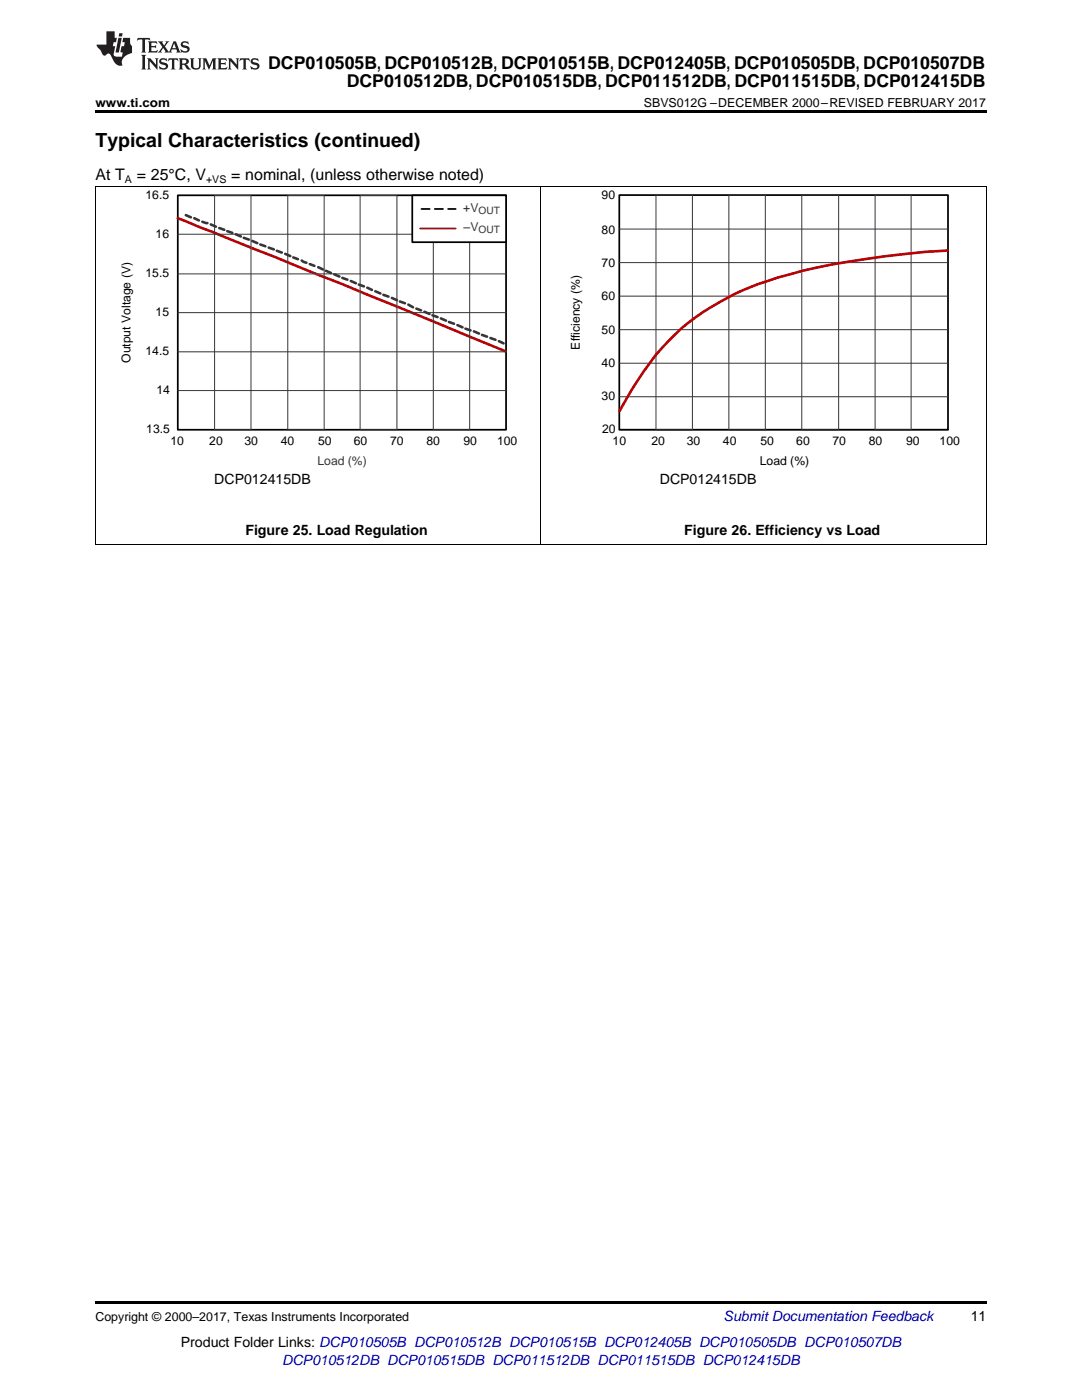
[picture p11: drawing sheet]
<svg xmlns="http://www.w3.org/2000/svg" width="216mm" height="279mm" viewBox="0 0 216 279" stroke-linecap="round" stroke-linejoin="round" font-family="sans-serif">
<path d="M19 108.6h.2zM196.7 108.6h.1zM19 259.7h177.8v.5h-177.8z" fill="#000"/>
<path d="M19.1 37.2v71.4M107.9 37.2v71.4M196.8 37.2v71.4M19 108.6h177.8" fill="none" stroke="#000" stroke-width=".2"/>
<path d="M35.5 39h65.5v46.8h-65.5z" fill="none" stroke="#000" stroke-width=".35"/>
<path d="M35.5 43.5l32.8 13.2 32.6 13.4" fill="none" stroke="#c00000" stroke-width=".52"/>
<path d="M42.8 39h7.3v46.8h-7.3zM57.4 39h7.3v46.8h-7.3zM71.9 39h7.3v46.8h-7.3zM86.5 39h7.2v46.8h-7.2zM35.5 54.7h65.5M35.5 46.7h65.5M35.5 62.4h65.5M35.5 70.2h65.5M35.5 77.9h65.5" fill="none" stroke="#373435" stroke-width=".2"/>
<g fill="none" stroke="#373435" stroke-width=".52">
<path d="M37.1 42.9l1 .5M38.8 43.5l.9 .5M40.4 44.3l1 .2M42.1 44.8l1 .4M43.7 45.5l1.1 .4M45.4 46.1l1 .4M47 46.7l1.1 .5M48.6 47.5l1.1 .3M50.3 48.1l1 .4M51.9 48.8l1 .4M53.6 49.4l1 .4M55.2 50l1 .4"/>
<path d="M56.9 50.7l1 .4M58.5 51.4l.9 .3M60.2 52l.9 .4M61.8 52.7l.9 .4M63.5 53.3l.9 .5M65 54l1 .5M66.7 54.7l1 .5M68.3 55.5l1 .3M70 56.1l1 .4M71.6 56.8l1 .3M73.3 57.4l.9 .5M74.9 58.1l1 .5"/>
<path d="M76.5 58.8l1 .4M78.2 59.5l1 .4M79.8 60.2l1 .3M81.5 60.8l.9 .5M83.1 61.6l.9 .3M84.7 62.2l1 .5M86.3 62.9l1 .4M88 63.5l1 .5M89.6 64.3l1 .3M91.3 64.9l1 .4M92.9 65.6l1 .3M94.6 66.1l1 .5"/>
<path d="M96.2 66.8l1 .4M97.9 67.5l1 .3M99.5 68.1l1 .4"/>
</g>
<path d="M82.3 39h18.7v9.3h-18.7z" fill-rule="evenodd" fill="#fff"/>
<path d="M82.3 39h18.7v9.3h-18.7zM123.6 38.9h65.6v46.9h-65.6zM84.1 41.7h1.6M86.8 41.7h1.6M89.4 41.7h1.5" fill="none" stroke="#000" stroke-width=".35"/>
<path d="M83.8 45.6h7.1" fill="none" stroke="#c00000" stroke-width=".35"/>
<path d="M130.9 38.9h7.3v46.9h-7.3zM145.4 38.9h7.3v46.9h-7.3zM160 38.9h7.3v46.9h-7.3zM174.6 38.9h7.2v46.9h-7.2zM123.5 45.7h65.6M123.5 52.4h65.6M123.5 59.1h65.6M123.5 65.8h65.6M123.5 72.5h65.6M123.5 79.2h65.6M123.5 85.8h65.8" fill="none" stroke="#373435" stroke-width=".2"/>
<path d="M189.1 50a158.5 158.5 0 0 0-33.8 5.4 53.7 53.7 0 0 0-19.3 10.1 59.1 59.1 0 0 0-12.4 16.5" fill="none" stroke="#c00000" stroke-width=".52"/>
<path d="M19 37.2h177.8" fill="none" stroke="#000" stroke-width=".2"/>
<path d="M19 22h177.8v.5h-177.8z" fill="#000"/>
<g fill="#231f20">
<path d="M27.5 7.6l-.1 .5 .4-.2h.6v.1v2.1l-.2 .4h1l-.3-.4v-2.1l.1-.1h.5l.5 .2-.2-.5zM29.5 8.3l.2 .3v1.5l-.2 .4h1.8l.2-.6a1.04 1.04 0 0 1-1.3 .2v-.7h.6l.3 .2v-.6l-.3 .2h-.6v-.6l.8-.1 .4 .3-.2-.5zM31.5 8.3l.9 1.1-.9 1.1h.8l-.2-.2 .5-.7 .4 .7-.2 .2h1.5l-.1-.2 .1-.4h.9l.1 .4-.2 .2h1l-.3-.3-.7-1.9h-.5l-.9 2-.8-1 .9-1h-.8l.1 .3-.3 .5-.4-.6 .2-.2zM34.7 8.6l.4 1h-.7zM36.3 8.4a.63 .63 0 0 0-.2 .7 .63 .63 0 0 0 .6 .4l.6 .2 .1 .2a.75 .75 0 0 1-.7 .4 .75 .75 0 0 1-.6-.5l.1 .7 .1-.1a1.11 1.11 0 0 0 1.5-.6 1.13 1.13 0 0 0-1.2-.8l-.1-.4a1.04 1.04 0 0 1 1.2 .2l-.2-.5-.1 .1-.5-.2zM28.2 10.9l.2 .4v2.2l-.2 .4h1l-.3-.4v-2.2l.3-.4zM29.3 11.6l.3 .4v1.5l-.3 .4h.8l-.2-.4v-1.3l1.5 1.7v-1.9l.2-.4h-.7l.2 .4v.9l-1.1-1.3zM32 11.8a.62 .62 0 0 0-.2 .7 .62 .62 0 0 0 .6 .4l.6 .1 .1 .3a.76 .76 0 0 1-.7 .3 .76 .76 0 0 1-.6-.4l.1 .7 .1-.1a1.11 1.11 0 0 0 1.5-.6 1.13 1.13 0 0 0-1.2-.8l-.1-.4a1.04 1.04 0 0 1 1.2 .2l-.2-.6-.1 .1-.5-.1zM33.7 11.6l-.2 .6a.61 .61 0 0 1 .8-.3v1.6l-.2 .4h.9l-.2-.4v-1.6a.63 .63 0 0 1 .8 .3l-.2-.6zM35.6 11.6l.3 .4v1.5l-.3 .4h1l-.2-.2v-.8l.5 .2a.76 .76 0 0 0 1.2 .7l-1-1a.58 .58 0 0 0 .6-.5 .58 .58 0 0 0-.5-.6zM36.4 11.9h.1a.45 .45 0 0 1 .5 .1 .45 .45 0 0 1 .1 .5l-.7 .2zM37.9 11.6l.2 .2a2.17 2.17 0 0 0 .3 1.9 .99 .99 0 0 0 1.6-.6v-1.1l.2-.4h-.7l.2 .2a1.92 1.92 0 0 1-.2 1.8 .6 .6 0 0 1-.9-.5v-1.1l.2-.4zM40.4 11.6l.2 .4v1.5l-.2 .4h.7l-.2-.4v-1.4l.8 1.8 .8-1.8v1.4l-.2 .4h.9l-.2-.4v-1.5l.2-.4h-.8l-.6 1.5-.6-1.5zM43.4 11.6l.2 .4v1.5l-.2 .4h1.8l.2-.6a1.04 1.04 0 0 1-1.3 .1v-.6h.5l.4 .2v-.6l-.4 .2h-.5v-.7h.8l.3 .3-.1-.6zM45.5 11.6l.2 .4v1.5l-.2 .4h.7l-.2-.4v-1.3l1.5 1.7v-1.9l.2-.4h-.7l.2 .4v.9l-1.1-1.3zM47.9 11.6l-.1 .6a.61 .61 0 0 1 .8-.3v1.6l-.3 .4h1l-.3-.4 .1-1.6a.63 .63 0 0 1 .7 .3l-.1-.6zM50.2 11.8a.62 .62 0 0 0-.2 .7 .62 .62 0 0 0 .6 .4l.6 .1 .2 .3a.76 .76 0 0 1-.8 .3 .76 .76 0 0 1-.6-.4l.1 .7 .2-.1a1.11 1.11 0 0 0 1.5-.6 1.13 1.13 0 0 0-1.3-.8l-.1-.4a1.04 1.04 0 0 1 1.2 .2l-.1-.6-.2 .1-.5-.1z"/>
<path d="M21.2 6.3v2.6h-1.9l.1 .4 .7 .9a.91 .91 0 0 0 1 .8 .56 .56 0 0 1 .5-.3 .56 .56 0 0 1 .5 .3l.4 .8a1.53 1.53 0 0 0 1.9 1.2 1.54 1.54 0 0 1 1-2.1l.9-.3v-1.4a1.52 1.52 0 0 1-.3-1.6h-1.4l-.2 .8h.5l-.2 .8h-.4l-.2 1v.2l.4 .1-.2 .8a1.93 1.93 0 0 1-1.6-.3l.3-1.8h-.5l.2-.8h.4l.2-.8h-.4v-1.3zM23.6 7.6l-.6 2.9h.7l.6-2.9zM23.8 6.6l-.1 .7h.6l.2-.7z"/>
</g>
<text font-size="3.9" x="19" y="29.3">Typical Characteristics (continued)</text>
<g font-size="3.5">
<text x="53.5" y="13.8">DCP010505B, DCP010512B, DCP010515B, DCP012405B, DCP010505DB, DCP010507DB</text>
<text x="69.2" y="17.3">DCP010512DB, DCP010515DB, DCP011512DB, DCP011515DB, DCP012415DB</text>
</g>
<g font-size="3.2">
<text x="19" y="36">At T</text>
<text x="27.3" y="36">= 25°C, V</text>
<text x="46.1" y="36">= nominal, (unless otherwise noted)</text>
</g>
<g font-size="2.8">
<text x="42.8" y="96.5">DCP012415DB</text>
<text x="131.7" y="96.5">DCP012415DB</text>
<text x="49" y="106.9">Figure 25. Load Regulation</text>
<text x="136.5" y="106.9">Figure 26. Efficiency vs Load</text>
<text x="193.7" y="263.6">11</text>
<text x="36.1" y="268.9">Product Folder Links: DCP010505B DCP010512B DCP010515B DCP012405B DCP010505DB DCP010507DB</text>
</g>
<g font-size="2.8" fill="#0000c8">
<text x="144.4" y="263.6">Submit Documentation Feedback</text>
<text x="56.3" y="272.4">DCP010512DB DCP010515DB DCP011512DB DCP011515DB DCP012415DB</text>
</g>
<g font-size="2.5">
<text x="19" y="21.4">www.ti.com</text>
<text x="128.5" y="21.4">SBVS012G –DECEMBER 2000–REVISED FEBRUARY 2017</text>
<text x="19" y="263.6">Copyright © 2000–2017, Texas Instruments Incorporated</text>
</g>
<g font-size="2.4">
<text x="29" y="39.7">16.5</text>
<text x="120.1" y="39.7">90</text>
<text x="31.1" y="47.5">16</text>
<text x="120.1" y="46.7">80</text>
<text x="120.1" y="53.3">70</text>
<text x="29" y="55.3">15.5</text>
<text x="120.1" y="60">60</text>
<text x="31.1" y="63.1">15</text>
<text x="29" y="70.9">14.5</text>
<text x="115.7" y="69.8" transform="rotate(-90 115.7 69.8)">Efficiency (%)</text>
<text x="120.1" y="66.6">50</text>
<text x="26.1" y="72.4" transform="rotate(-90 26.1 72.4)">Output Voltage (V)</text>
<text x="120.1" y="73.2">40</text>
<text x="31.2" y="78.7">14</text>
<text x="120.1" y="79.9">30</text>
<text x="29.2" y="86.5">13.5</text>
<text x="34" y="88.8">10</text>
<text x="41.8" y="88.8">20</text>
<text x="48.8" y="88.8">30</text>
<text x="56" y="88.8">40</text>
<text x="63.5" y="88.8">50</text>
<text x="70.6" y="88.8">60</text>
<text x="77.8" y="88.8">70</text>
<text x="85.1" y="88.8">80</text>
<text x="92.5" y="88.8">90</text>
<text x="99.2" y="88.8">100</text>
<text x="120.2" y="86.5">20</text>
<text x="122.2" y="88.8">10</text>
<text x="130" y="88.8">20</text>
<text x="137" y="88.8">30</text>
<text x="144.3" y="88.8">40</text>
<text x="151.7" y="88.8">50</text>
<text x="158.9" y="88.8">60</text>
<text x="166.1" y="88.8">70</text>
<text x="173.4" y="88.8">80</text>
<text x="180.8" y="88.8">90</text>
<text x="187.5" y="88.8">100</text>
<text x="151.6" y="92.7">Load (%)</text>
</g>
<g font-size="2.4" fill="#373435">
<text x="92.4" y="42.3">+V</text>
<text x="92.5" y="46.1">±</text>
<text x="93.9" y="46.1">V</text>
<text x="63.4" y="92.7">Load (%)</text>
</g>
<g font-size="2.1">
<text x="24.9" y="36.6">A</text>
<text x="41.1" y="36.6">+VS</text>
</g>
<g font-size="2" fill="#373435">
<text x="95.5" y="42.8">OUT</text>
<text x="95.5" y="46.5">OUT</text>
</g>
</svg>
